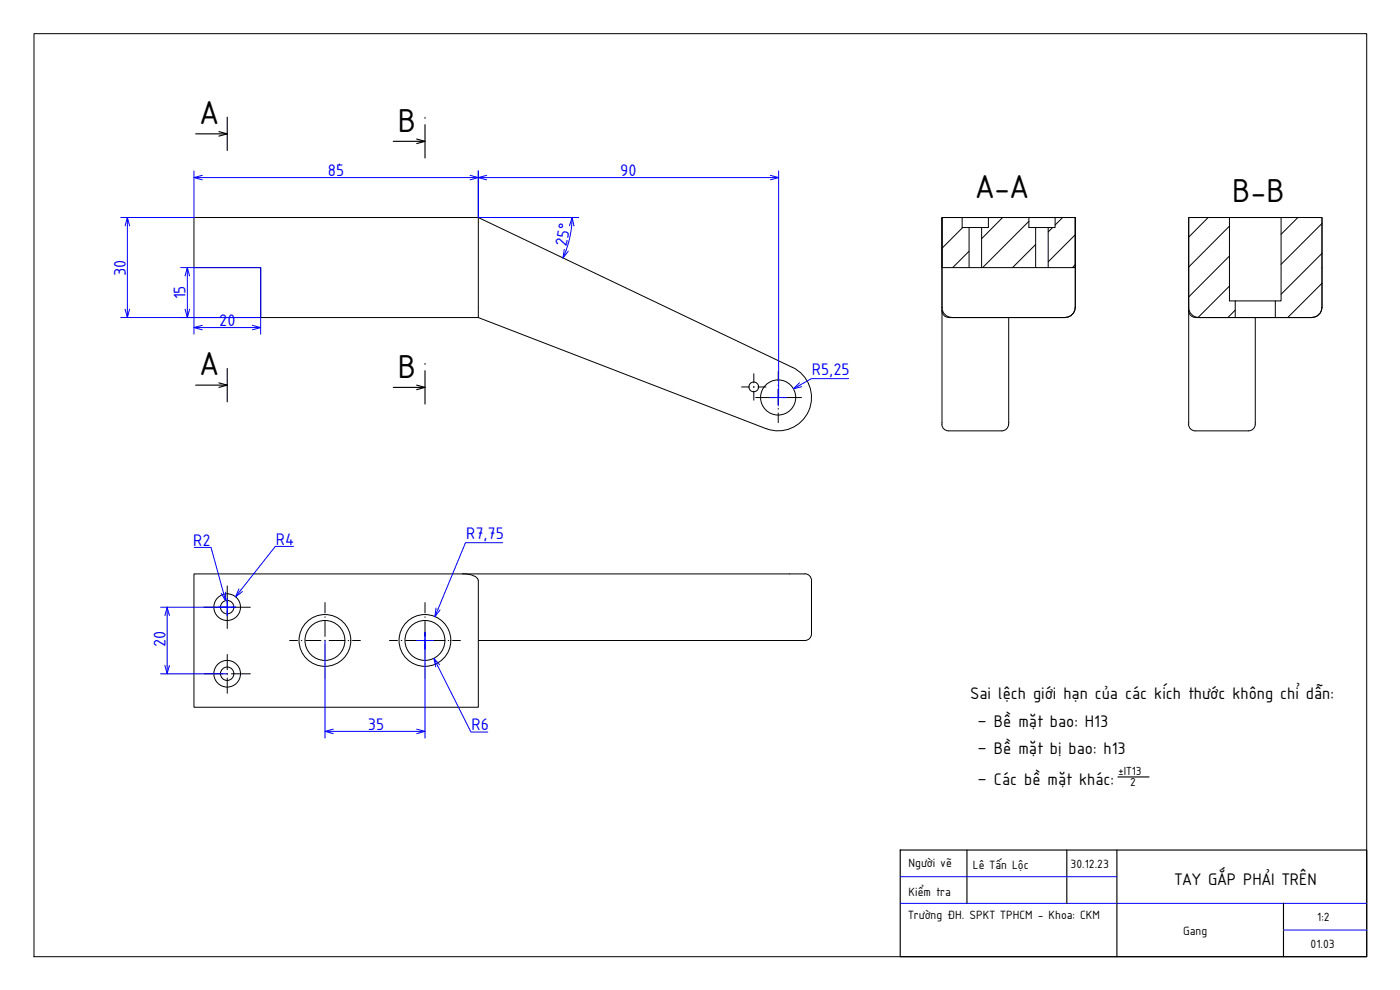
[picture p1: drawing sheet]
<svg xmlns="http://www.w3.org/2000/svg" width="420mm" height="297mm" viewBox="0 0 420 297" stroke-linecap="round" stroke-linejoin="round" font-family="sans-serif">
<!-- layer: NetDam -->
<g fill="none" stroke="#000" stroke-width=".3">
<path d="M10.2 10.1h400v276.9h-400zM58.2 65.3h85.4v30h-65.4v-15h-20zM143.6 65.3l94.3 45M288.8 65.3h-6.1v15h8.1M294.6 68.3h-3.8v12h3.8M296.6 65.3h-7.8v3h2M308.8 65.3h-12.2v3h-2v12h16.2M314.6 68.3h-3.8v12h3.8M316.7 65.3h6v15h-8.1v-12h2.1zM316.7 65.3h-7.9v3h2M369 65.3h-12.3v27a2.98 2.98 0 0 0 3 2.9M384.5 65.3h-15.5v25h1.7"/>
<path d="M143.6 95.3l86.4 33.3M282.7 93.1a2.08 2.08 0 0 0 2 2.1M284.7 95.3h35M285.7 95.2a2.98 2.98 0 0 1-3-2.9v-27h40v27a3.1 3.1 0 0 1-3 2.9M302.7 95.3v32M322.7 80.3v-15h-40v62M356.7 93.1a2.08 2.08 0 0 0 2 2.1M358.7 95.3h35h-11v-5h1.8v-25h12.2v27v-27h-40v62M376.7 95.3v32a2.01 2.01 0 0 1-2 2M382.7 90.3h-12v5h12M396.7 92.3a2.98 2.98 0 0 1-3 2.9M237.8 110.2a10 10 0 0 1 4.9 13 10 10 0 0 1-12.8 5.4"/>
<path d="M282.7 127.3a2.01 2.01 0 0 0 2 2h16M302.7 127.3a2.01 2.01 0 0 1-2 2M356.7 127.3a2.01 2.01 0 0 0 2 2h16M138.9 172.2l2.6 .3a2.53 2.53 0 0 1 2 1.7M138.9 172.2h-80.7v40h85.4v-38M138.9 172.2h102.7M241.5 172.2a2.01 2.01 0 0 1 2 2M243.5 174.2v16a2.01 2.01 0 0 1-2 2M143.6 192.2h98"/>
<circle cx="226.2" cy="116.1" r="1.46"/>
<circle cx="233.5" cy="119.3" r="5.3"/>
<circle cx="68.2" cy="182.2" r="4"/>
<circle cx="68.2" cy="182.2" r="2.01"/>
<circle cx="97.5" cy="192.2" r="7.8"/>
<circle cx="97.5" cy="192.2" r="6"/>
<circle cx="127.5" cy="192.2" r="7.8"/>
<circle cx="127.5" cy="192.2" r="6"/>
<circle cx="68.2" cy="202.1" r="4"/>
<circle cx="68.2" cy="202.1" r="2.01"/>
</g>
<!-- layer: DuongTam -->
<g fill="none" stroke="#000" stroke-width=".3">
<path d="M127.6 35.5h.1M101.8 49.5h.1M283 65.3l-.3 .2M288.9 68.3l-6.2 6.2M290.8 75.4l-4.9 4.9M300.9 65.3l-6.3 6.3M308.8 66.4l-13.9 13.9M310.8 73.3l-6.9 7M315.9 68.3l-1.3 1.3M318.9 65.3l-2.2 2.2M322.7 70.4l-8.1 8.2M322.7 79.4l-.8 .9"/>
<path d="M362.6 65.3l-5.9 5.8M369 67.8l-12.3 12.3M369 76.8l-12.3 12.3M389.5 65.3l-5 5M396.7 67l-12.2 12.3M396.7 76l-12.2 12.3M369 85.8l-9.5 9.5M370.7 93l-2.2 2.3M396.7 85l-10.2 10.3M127.6 109.3h.1M222.5 116.1h2.5M226.1 116.1h.2"/>
<path d="M226.2 112.1v2.8M226.2 116v.2M226.2 117.4v2.7M226.8 119.3h5.7M227.5 116.1h2.4M233.6 111.4v3M233.6 115.5v.2M233.6 116.9v4.5M233.6 119.3h.2M234.9 119.3h5.6M233.6 122.5v.3M233.6 123.9v2.9"/>
<path d="M68.2 175.8v5.2M61.3 182.2h5.7M68.1 182.2h.2M68.2 182.1v.2M68.2 183.4v5.2M68.2 196.4v4.5M69.4 182.2h5.7M86.9 192.2h2.4M90.4 192.2h.2M91.7 192.2h4.6M97.5 192.2h.1M97.5 180.8v3.1"/>
<path d="M97.5 185.1v.1M97.5 186.4v4.6M97.5 192.1v.2M97.5 193.4v4.6M97.5 199.1v.2M98.8 192.2h4.5M104.5 192.2h.1M105.8 192.2h2.4M116.9 192.2h2.4M120.4 192.2h.2M121.8 192.2h4.5M127.5 192.2h.1"/>
<path d="M127.6 180.8v3.1M127.6 185.1v.1M127.6 186.4v4.6M127.6 192.1v.2M127.6 193.4v4.6M127.6 199.1v.2M128.8 192.2h4.6M134.5 192.2h.2M135.8 192.2h2.4M61.3 202.2h5.7M68.1 202.2h.2M68.2 202.1v.2"/>
<path d="M68.2 203.4v4.6M69.4 202.2h5.7M97.5 200.4v3.2M127.6 200.4v3.2"/>
</g>
<!-- layer: NetDam -->
<path d="M68.2 35.2v10M127.6 37.4v10M68.2 110.6v10M127.6 111.2v10M335.5 233.1h9.3M270.2 255h140v32h-140zM290.2 255v16M320.2 255v16M335.2 255v32M385.2 271v16" fill="none" stroke="#000" stroke-width=".34"/>
<!-- layer: Netmanh -->
<g fill="none" stroke="#00f" stroke-width=".3">
<path d="M58.2 51.3v14h-22M60.7 53.3h80.4M143.6 51.3v14h30.1M146.1 53.3h85.1M233.7 51.3v68M38.2 67.8v25M171.6 67.7l-.5 3.4-1.2 4M36.2 95.3h42M54.2 80.3h24v20M56.2 82.8v10M58.2 80.3v20M60.7 98.3h15"/>
<path d="M231.1 119.3h5M233.6 116.8v5M254.7 113.6h-11.2l-3.2 1.8M58.3 164.2h5l3.8 13.6M68.2 179.7v5M88.1 163.9h-5.5l-10.3 13.2M150.9 162.8h-11.2l-8.2 19.9M48.2 182.2h22.5M50.2 184.7v15M97.5 192.2v29.3M125.1 192.2h4.9M127.6 189.7v31.8"/>
<path d="M131.4 199.8l10 19.9h5M48.2 202.2h20M100 219.4h25.1M270.2 271h140M270.2 263h65M385.2 279h25"/>
</g>
<!-- layer: 0 -->
<path d="M65.7 39.5l2.5 .7-2.5 .6M58.7 40.2h9.5M118 42.4h9.6M125.1 41.7l2.5 .7-2.5 .7M58.7 115.6h9.5M65.7 114.9l2.5 .7-2.5 .6M118 116.2h9.6M125.1 115.6l2.5 .6-2.5 .7" fill="none" stroke="#000" stroke-width=".34"/>
<g fill="none" stroke="#00f" stroke-width=".3">
<path d="M58.2 53.3h2.5M60.7 52.6l-2.5 .7 2.5 .7M141.1 52.6l2.5 .7-2.5 .7M141.1 53.3h5M146.1 52.6l-2.5 .7 2.5 .7M231.2 52.6l2.5 .7-2.5 .7M231.2 53.3h2.5M37.5 67.8l.7-2.5 .7 2.5M38.2 65.3v2.5M169.3 74.8l-.3 2.6 1.6-2.1M169.9 75.1l-.9 2.3M170.9 67.8l.8-2.5 .6 2.5"/>
<path d="M171.7 65.3l-.1 2.5M37.5 92.8l.7 2.5 .7-2.5M38.2 92.8v2.5M55.5 82.8l.7-2.5 .7 2.5M55.5 92.8l.7 2.5 .7-2.5M56.2 80.3v2.5M56.2 92.8v2.5M58.2 98.3h2.5M60.7 97.6l-2.5 .7 2.5 .7M75.7 97.6l2.5 .7-2.5 .7M75.7 98.3h2.5M239.9 114.8l-1.8 1.9 2.5-.7"/>
<path d="M240.3 115.4l-2.2 1.3M67.1 177.8l.6 2.4M67.7 177.7v2.5l-1.3-2.2M71.7 176.7l-1 2.4 2.1-1.6M72.3 177.1l-1.6 2M49.5 184.7l.7-2.5 .6 2.5M49.5 199.7l.7 2.5 .6-2.5M50.2 182.2v2.5M50.2 199.7v2.5M130.2 197.6l1.2 2.2M130.9 182.4l-.4 2.6 1.6-2M131.5 182.7l-1 2.3"/>
<path d="M132 199.5l-1.8-1.9 .6 2.5M97.5 219.4h2.5M100 218.8l-2.5 .6 2.5 .7M125.1 218.8l2.5 .6-2.5 .7M125.1 219.4h2.5"/>
</g>
<g font-size="10.7">
<text x="60.1" y="37.2">A</text>
<text x="119.4" y="39.5">B</text>
<text x="292.8" y="59.4">A-A</text>
<text x="369.8" y="60.7">B-B</text>
<text x="60.1" y="112.6">A</text>
<text x="119.4" y="113.4">B</text>
</g>
<g font-size="5.4" fill="#00f">
<text x="98.4" y="52.8">85</text>
<text x="186.1" y="52.8">90</text>
<text x="170" y="74" transform="rotate(-79 170 74)">25°</text>
<text x="37.7" y="82.7" transform="rotate(-90 37.7 82.7)">30</text>
<text x="55.7" y="89.9" transform="rotate(-90 55.7 89.9)">15</text>
<text x="65.8" y="97.8">20</text>
<text x="243.6" y="112.4">R5,25</text>
<text x="139.9" y="161.7">R7,75</text>
<text x="58" y="163.7">R2</text>
<text x="82.8" y="163.4">R4</text>
<text x="49.7" y="194.2" transform="rotate(-90 49.7 194.2)">20</text>
<text x="110.4" y="218.9">35</text>
<text x="141.5" y="219.1">R6</text>
</g>
<g font-size="5.4">
<text x="291.1" y="209.7">Sai lệch giới hạn của các kích thước không chỉ dẫn:</text>
<text x="293.4" y="218.2">– Bề mặt bao: H13</text>
<text x="293.4" y="226.2">– Bề mặt bị bao: h13</text>
<text x="293.4" y="235.5">– Các bề mặt khác:</text>
<text x="352.5" y="265.5">TAY GẮP PHẢI TRÊN</text>
</g>
<g font-size="3.9">
<text x="272.7" y="260.1">Người vẽ</text>
<text x="292" y="260.8">Lê Tấn Lộc</text>
<text x="321.3" y="260.3">30.12.23</text>
<text x="272.7" y="268.7">Kiểm tra</text>
<text x="272.5" y="275.8">Trường ĐH. SPKT TPHCM - Khoa: CKM</text>
<text x="355" y="280.6">Gang</text>
<text x="395.3" y="276.3">1:2</text>
<text x="393.3" y="284.3">01.03</text>
</g>
<g font-size="3.8">
<text x="335.5" y="232.6">±IT13</text>
<text x="339.2" y="236">2</text>
</g>
</svg>
